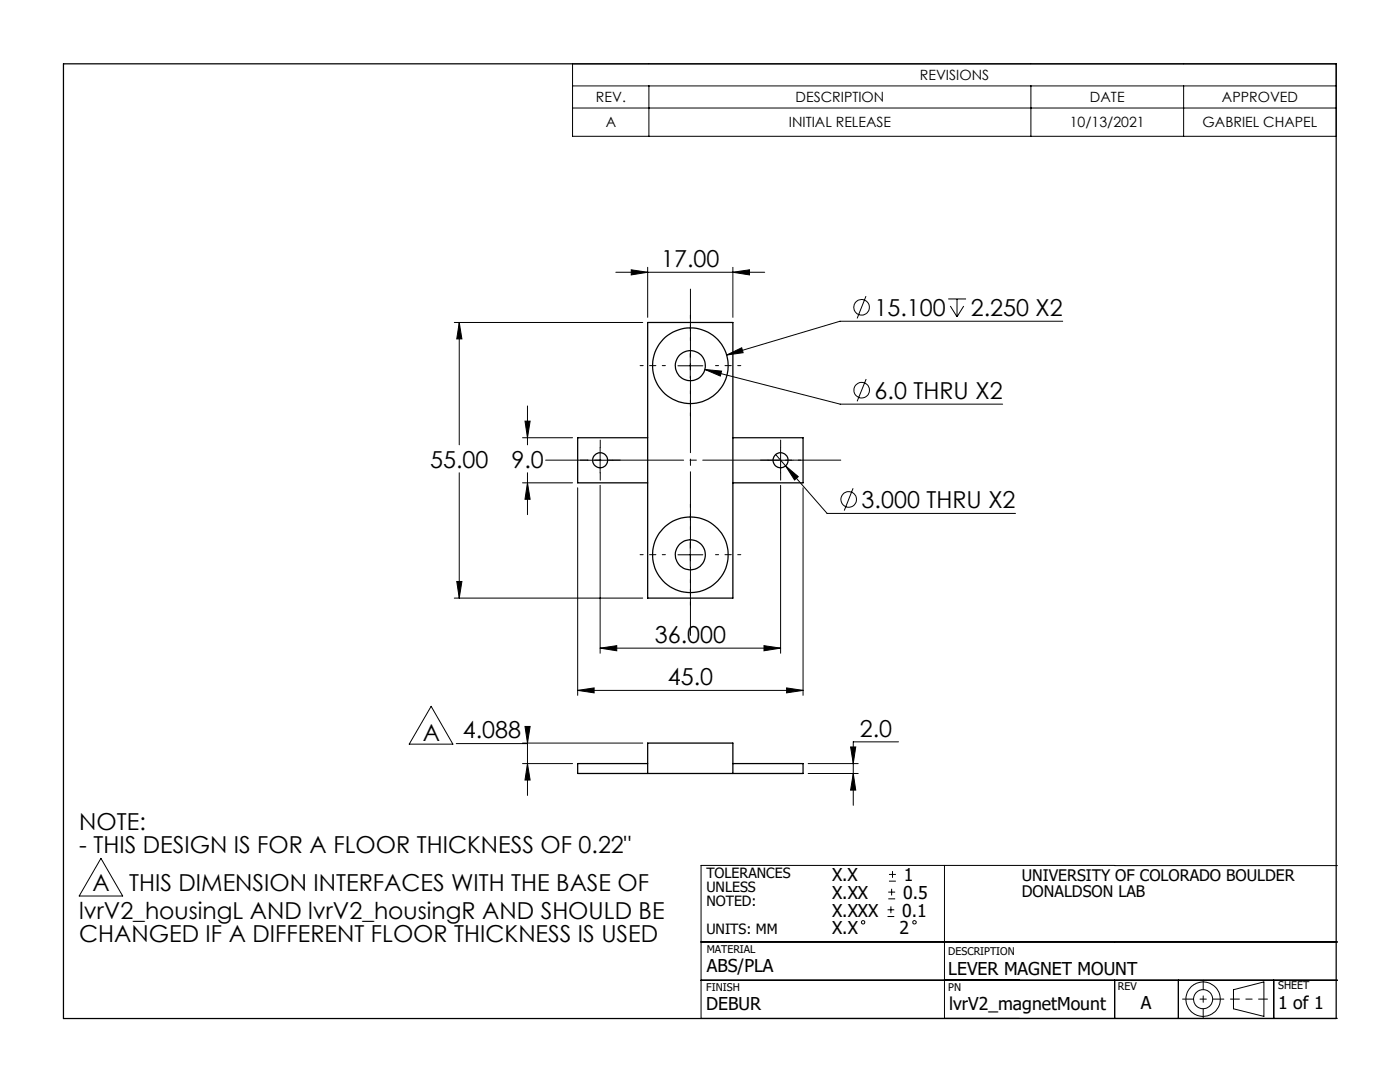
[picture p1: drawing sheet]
<svg xmlns="http://www.w3.org/2000/svg" width="279mm" height="216mm" viewBox="0 0 279 216" stroke-linecap="round" stroke-linejoin="round" font-family="sans-serif">
<g fill="none" stroke="#000" stroke-width=".2">
<path d="M114.3 12.7h152.4v14.5h-152.4zM114.3 17.1h152.4M129.5 17.1v10.1M205.7 17.1v10.1M236.2 17.1v10.1M114.3 21.6h152.4M122.9 54.3h29.7M126 53.8l3.3 .5-3.3 .6zM129.3 53.3v10M146.3 54.3l3.3-.5v1.1zM146.3 53.3v10M172.8 59.1l-1.7 4.4"/>
<path d="M189.2 59.7h3.6M191 59.7v3.5M90.7 64.3h37.6M91.7 64.3l.5 3.3h-1zM91.7 64.3v24.5M135.3 73h5M137.8 70.5v5M140.7 73.7l3.3 .3-.2 1zM140.7 73.7l27 6.9h32.4M145 70.8l3-1.4 .3 1zM172.9 75.6l-1.8 4.5M189.7 61.1l1.3 2.1"/>
<path d="M192.3 61.1l-1.3 2.1M212.1 64.1h-44.5l-22.6 6.7M91.7 94.3v25M104.3 87.3h10M104.3 96.3h10M104.8 84h1l-.5 3.3zM105.3 96.3l.5 3.3h-1zM105.3 81v7.8M105.3 94.3v8.4M115.3 97.3v41.4M117.3 91.8h5M119.8 89.3v5"/>
<path d="M119.8 96.8v33.6M153.3 91.8h5M154.8 90.7l10.3 11.7h37.6M155.8 89.3v5M155.8 96.8v33.6M156.8 93l2.5 2.1-.7 .7zM160.3 97.3v41.4M170.3 97.4l-1.8 4.5M90.7 119.3h37.6M91.2 116h1l-.5 3.3zM135.3 110.7h5M137.8 108.2v5"/>
<path d="M115.3 137.8l3.3-.5v1zM115.3 137.8h45M119.8 129.3l3.3-.5v1.1zM119.8 129.3h36M152.5 128.8l3.3 .5-3.3 .6zM157 137.3l3.3 .5-3.3 .5zM86 140.9l4.4 7.6h-8.7zM91.1 148.4h14.2M104.3 152.4h10M104.3 148.3h24M104.8 145h1l-.5 3.3zM105.3 152.4l.5 3.2h-1z"/>
<path d="M105.3 148.3v10.4M161.3 152.4h10M161.3 154.3h10M169.8 149h1l-.5 3.4zM170.3 154.3l.5 3.4h-1zM179.3 148h-9v12.7M20.1 171.3l4.4 7.5h-8.7zM177.3 179.4h1.3M177.3 178h1.3M177.4 175.8h1.4M177.4 174.5h1.4M177.9 177.3v1.4"/>
<path d="M178.1 173.8v1.4M188.5 172.7v30.5M222.5 172.7h-82.6v30.5h127M222.5 172.7h44.4M139.9 195.6h127M139.9 188h127M177.1 182.9h1.4M177.1 181.5h1.4M177.8 180.9v1.3M222.5 195.6v7.6M235.2 195.6v7.6M246.2 197.5l6-1.6v6.9l-6-1.5z"/>
<path d="M254.2 195.6v7.6"/>
<circle cx="171.9" cy="61.3" r="1.56"/>
<circle cx="172" cy="77.8" r="1.55"/>
<circle cx="169.4" cy="99.7" r="1.55"/>
<circle cx="172.3" cy="184" r=".34"/>
<circle cx="182.5" cy="184" r=".34"/>
<circle cx="240.1" cy="199.4" r="3.4"/>
<circle cx="240.1" cy="199.4" r="1.91"/>
</g>
<path d="M236 199.4h8.2" fill="none" stroke="#000" stroke-width=".2" stroke-dasharray="15.2 1.3 1.3 1.3" stroke-dashoffset="13"/>
<path d="M240.1 195.5v7.7" fill="none" stroke="#000" stroke-width=".2" stroke-dasharray="15.2 1.3 1.3 1.3" stroke-dashoffset="13.3"/>
<path d="M245.6 199.4h7.4" fill="none" stroke="#000" stroke-width=".2" stroke-dasharray="15.2 1.3 1.3 1.3" stroke-dashoffset="13.4"/>
<g fill="none" stroke="#000" stroke-width=".25">
<path d="M12.7 12.7h254v190.5h-254zM129.3 64.3h17v55h-17zM129.3 87.3h-14v9h14M146.3 87.3h14v9h-14M129.3 154.3v-6h17v6M129.3 152.4h-14v1.9h45v-1.9h-14"/>
<circle cx="137.8" cy="73" r="7.6"/>
<circle cx="137.8" cy="73" r="3"/>
<circle cx="119.8" cy="91.8" r="1.5"/>
<circle cx="155.8" cy="91.8" r="1.5"/>
<circle cx="137.8" cy="110.7" r="3"/>
<circle cx="137.8" cy="110.7" r="7.6"/>
</g>
<path d="M108.9 91.8h58.9" fill="none" stroke="#000" stroke-width=".2" stroke-dasharray="15.2 1.3 1.3 1.3" stroke-dashoffset="6.7"/>
<path d="M137.8 57.7v69.1" fill="none" stroke="#000" stroke-width=".2" stroke-dasharray="15.2 1.3 1.3 1.3" stroke-dashoffset="1.6"/>
<path d="M117.3 91.8h-1.5M119.8 89.3v-1.5M119.8 94.3v1.5M122.3 91.8h1.5M153.3 91.8h-1.5M155.8 89.3v-1.5M155.8 94.3v1.5M158.3 91.8h1.5" fill="none" stroke="#000" stroke-width=".2" stroke-dasharray="15.2 1.3 1.3 1.3"/>
<path d="M132.8 73h-5.1M137.8 68v-5.1M137.8 78v5M142.8 73h5M132.8 110.7h-5.1M137.8 105.7v-5.1M137.8 115.7v5M142.8 110.7h5" fill="none" stroke="#000" stroke-width=".2" stroke-dasharray="15.2 1.3 1.3 1.3" stroke-dashoffset="14.6"/>
<g fill="#000">
<path d="M126 53.8l3.3 .5-3.3 .6zM146.3 54.3l3.3-.5v1.1z"/>
<path d="M145 70.8l3.3-.4-.3-1zM140.7 73.7l3.1 1.3 .2-1zM91.7 64.3l.5 3.3h-1zM91.2 116h1l-.5 3.3zM156.8 93l1.8 2.8 .7-.7zM104.8 84h1l-.5 3.3zM105.3 96.3l.5 3.3h-1zM119.8 129.3l3.3-.5v1.1zM152.5 128.8l3.3 .5-3.3 .6zM169.8 149h1l-.5 3.4zM170.3 154.3l.5 3.4h-1zM104.8 145h1l-.5 3.3zM105.3 152.4l.5 3.2h-1z"/>
<path d="M115.3 137.8l3.3-.5v1zM157 137.3l3.3 .5-3.3 .5z"/>
</g>
<g font-size="4.7">
<text x="132" y="53.3">17.00</text>
<text x="174.5" y="63">15.100</text>
<text x="193.8" y="63">2.250 X2</text>
<text x="174.5" y="79.6">6.0 THRU X2</text>
<text x="85.9" y="93.3">55.00</text>
<text x="102.1" y="93.3">9.0</text>
<text x="172" y="101.3">3.000 THRU X2</text>
<text x="130.7" y="128.3">36.000</text>
<text x="133.3" y="136.7">45.0</text>
<text x="84.4" y="147.8">A</text>
<text x="92.4" y="147.3">4.088</text>
<text x="171.6" y="147">2.0</text>
<text x="15.8" y="165.7">NOTE:</text>
<text x="15.8" y="170.2">- THIS DESIGN IS FOR A FLOOR THICKNESS OF 0.22&quot;</text>
<text x="18.4" y="177.7">A</text>
<text x="25.8" y="177.7">THIS DIMENSION INTERFACES WITH THE BASE OF</text>
<text x="15.8" y="183.4">lvrV2_housingL AND lvrV2_housingR AND SHOULD BE</text>
<text x="15.8" y="187.9">CHANGED IF A DIFFERENT FLOOR THICKNESS IS USED</text>
</g>
<g font-size="3.5">
<text x="166.1" y="175.8">X.X</text>
<text x="166.1" y="179.4">X.XX</text>
<text x="180.2" y="179.4">0.5</text>
<text x="180.4" y="175.8">1</text>
<text x="166.1" y="182.9">X.XXX</text>
<text x="180.1" y="182.9">0.1</text>
<text x="166.1" y="186.4">X.X</text>
<text x="179.5" y="186.4">2</text>
<text x="141" y="193.9">ABS/PLA</text>
<text x="189.3" y="194.5">LEVER MAGNET MOUNT</text>
<text x="140.9" y="201.6">DEBUR</text>
<text x="189.4" y="201.6">lvrV2_magnetMount</text>
<text x="227.7" y="201.4">A</text>
<text x="255.1" y="201.3">1 of 1</text>
</g>
<g font-size="3.2">
<text x="203.9" y="175.7">UNIVERSITY OF COLORADO BOULDER</text>
<text x="203.9" y="178.9">DONALDSON LAB</text>
</g>
<g font-size="2.8">
<text x="183.6" y="16">REVISIONS</text>
<text x="118.9" y="20.4">REV.</text>
<text x="158.8" y="20.4">DESCRIPTION</text>
<text x="217.5" y="20.4">DATE</text>
<text x="243.9" y="20.4">APPROVED</text>
<text x="120.9" y="25.4">A</text>
<text x="157.4" y="25.4">INITIAL RELEASE</text>
<text x="213.5" y="25.4">10/13/2021</text>
<text x="240" y="25.4">GABRIEL CHAPEL</text>
<text x="141" y="175.1">TOLERANCES</text>
<text x="141" y="178">UNLESS</text>
<text x="141" y="180.8">NOTED:</text>
<text x="141" y="186.4">UNITS: MM</text>
</g>
<g font-size="2.1">
<text x="141" y="190.1">MATERIAL</text>
<text x="189.3" y="190.6">DESCRIPTION</text>
<text x="140.9" y="197.7">FINISH</text>
<text x="189.3" y="197.7">PN</text>
<text x="223.1" y="197.4">REV</text>
<text x="255.1" y="197.4">SHEET</text>
</g>
</svg>
